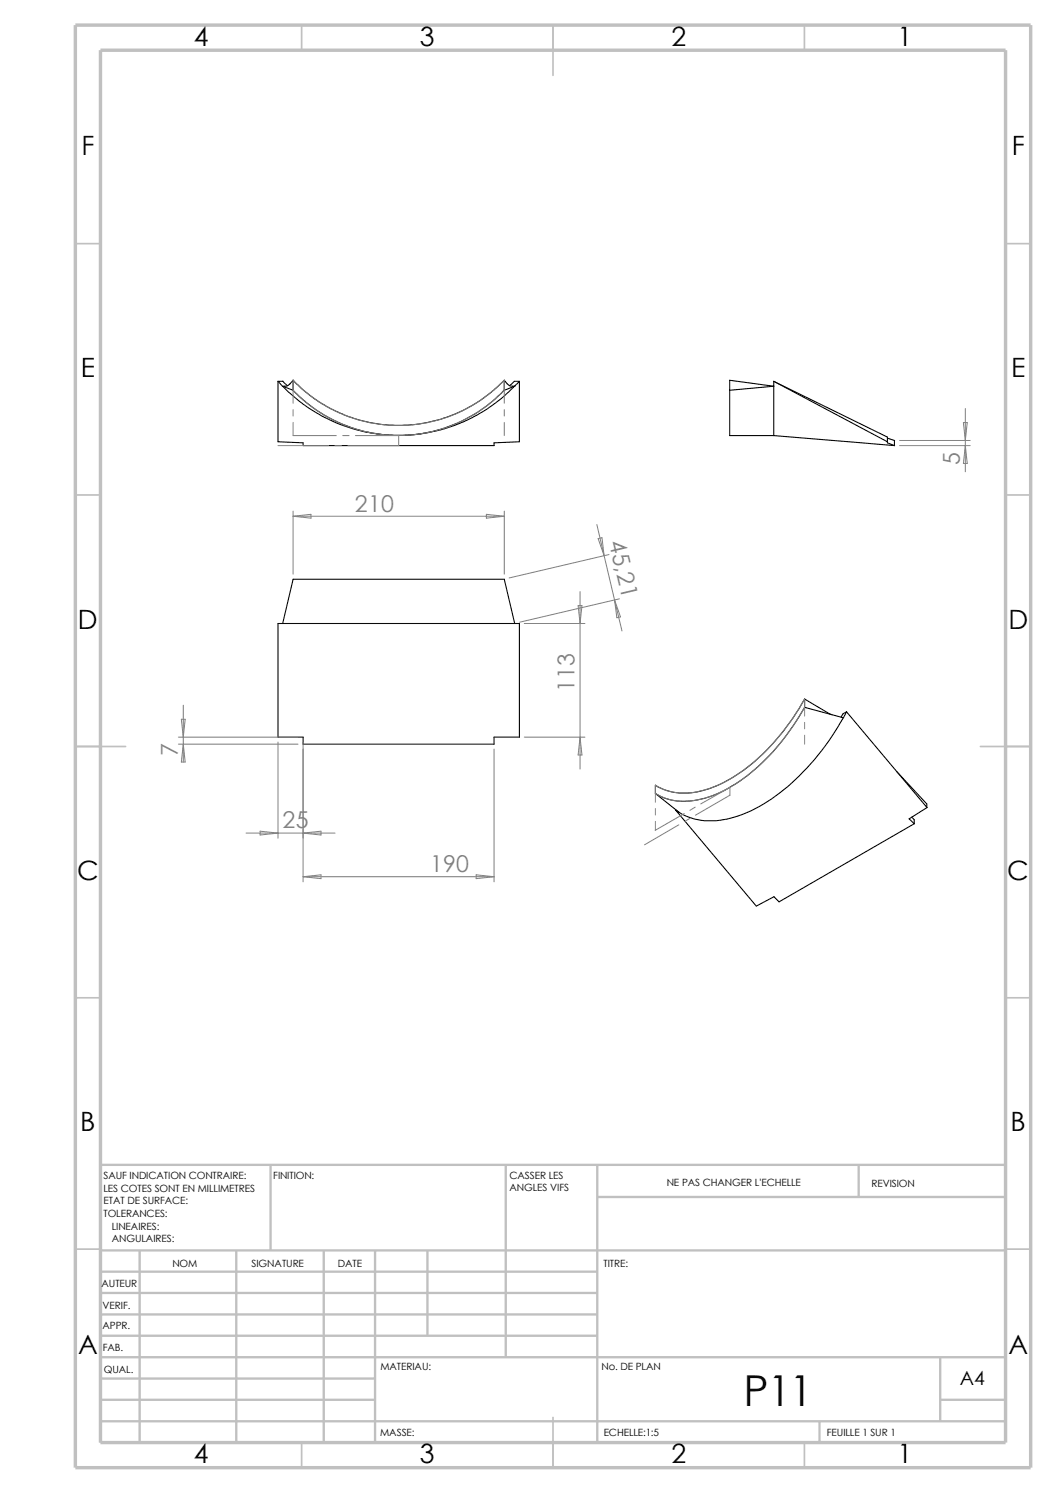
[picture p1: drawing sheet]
<svg xmlns="http://www.w3.org/2000/svg" width="210mm" height="297mm" viewBox="0 0 210 297" stroke-linecap="round" stroke-linejoin="round" font-family="sans-serif">
<g fill="none" stroke="#c0c0c0" stroke-width=".34">
<path d="M60 5v5M110 5v10M160 5v5M15 48.5h5M200 48.5h5M15 98.5h5M200 98.5h5M15 148.5h10M195 148.5h10M15 198.5h5M200 198.5h5M15 248.5h5"/>
<path d="M200 248.5h5M60 287v5M110 282v10M160 287v5"/>
</g>
<g fill="none" stroke="#c0c0c0" stroke-width=".47">
<path d="M53.8 231.7v17.1M100.6 231.7v38.3M118.8 231.7v55.3M118.8 238.1h81.2M170.8 231.7v6.4M200 231.7h-180v55.3M20 248.8h180M20 253h98.8M20 257.2h98.8M27.8 248.8v38.2M47 248.8v38.2M64.4 248.8v38.2"/>
<path d="M74.6 248.8v38.2M85 248.8v16.9M20 270h180M20 274.2h54.6M20 278.5h54.6M20 265.7h98.8M20 261.5h98.8M187 278.5h13M187 270v12.7M20 282.7h180M163 282.7v4.3"/>
</g>
<path d="M15 5h190v287h-190zM20 10h180v277h-180z" fill="none" stroke="#c0c0c0" stroke-width=".68" stroke-linecap="butt"/>
<g fill="none" stroke="#000" stroke-width=".21">
<path d="M55.3 75.9l.9 .9M55.3 75.9v12l5 .2v.5h38v-.5l5-.2v-12M55.3 75.9h1M56.2 76.8a1.9 1.9 0 0 0 2.1-1.2v2M56.2 76.8l2.1 .8M56.3 75.8l.8 1M58.3 75.6l.2 .3a29 29 0 0 0 41.8-.3M100.2 77.6a28.9 28.9 0 0 1-41.9 0M100.3 75.6a1.96 1.96 0 0 0 2.1 1.2M100.3 75.6v2l2.1-.8M102.3 76.8a32 32 0 0 1-46.1 0M103.3 75.9h-1l-.9 .9"/>
<path d="M103.3 75.9l-.9 .9M145.1 77.6v9.1h8.8M153.9 75.9l22.6 11.1v.9M153.9 75.9l22.6 12M153.9 76.8l-8.8 .8M153.9 76.8l-8.8-1.2v2M153.9 76.8v9.9M153.9 75.9v.9M153.9 86.7l24 1.9M176.5 87.9v.2l1.4 .5M176.5 87.2l1.4 .4M177.9 88.6h.1"/>
<path d="M177.9 87.6h.1M177.9 87.6v1M56.2 124l2.1-8.8h42l2.1 8.8M56.2 124h46.2M56.2 124h-.9v22.6h5v1.4h38v-1.4h5v-22.6h-.9M160 139.1a41.8 41.8 0 0 1-15.2 16.1 15.8 15.8 0 0 1-11.6 2.2l-1.2-.3-1.7-.9v1.7M160 139.1l4.8 2.8 .7 .3M160 139.1v1.6M130.3 157.9l4.8 3.7M160 140.7l7.7 2.1M160 140.7a41.5 41.5 0 0 1-16 16.6 15.4 15.4 0 0 1-11.4 1.6l-2.3-1M167.7 142.8a46.6 46.6 0 0 1-16.7 17.6 18 18 0 0 1-12.9 2.5l-1.9-.6-1.1-.7"/>
<path d="M168.4 141.6l-.7 1.2M168.4 141.6l-.7 .4-.4 .7M168.4 141.6l16 19.1M178.4 153.5l5.9 6.4 .1 .8M134.4 161.2l16 19.1 3.5-1.9 1 1 26.9-15.5M134.4 161.2l.7 .4M134.5 161.2h-.1M181.3 162.6l.5 .5v.8M184.4 160.7l-3.6 2.2 1 1"/>
</g>
<g fill="none" stroke="#808080" stroke-width=".2">
<path d="M58.3 77.6a29 29 0 0 0 42 0M55.3 88.6h10.1M58.3 80.2v-4.6a29 29 0 0 0 42 0v4.6M58.3 84v2.7h8.6M58.3 81.5v1.3M66.6 88.6h1.3M68.2 86.7h1.2M70.7 86.7h8.6v1.9h-10.1M100.3 81.5v1.3M100.3 84v2.7M178.9 88.6h14.1M178.9 87.6h14.1"/>
<path d="M191.6 84.1h.8l-.4 3.5zM192 81.3v12.6M192 88.6l.4 3.6h-.8zM58.3 101.7v12.5M58.3 102.7l3.5-.4v.8zM58.3 102.7h42M96.7 102.3l3.6 .4-3.6 .4zM100.3 101.7v12.5M115.4 117.7v35.3M118.7 104.4l3.5 14.9M119 107.1l.7-.1 .4 3.5zM121.1 110.3l-19.8 4.7"/>
<path d="M122.2 119.3l1.2 3.4-.7 .2zM122.2 119.3l1.5 6.2M123.2 119.1l-19.9 4.7M104.3 124h12M115 120.5h.7l-.3 3.5zM35.5 148h23.8M35.5 146.6h23.8M36.1 143.1h.7l-.4 3.5zM36.4 148l.4 3.6h-.7zM36.4 140.3v11.3M55.3 147.6v19.2M60.3 147.6v27.8"/>
<path d="M98.3 149v26.4M104.3 146.6h12M115.4 146.6l.3 3.6h-.7zM145.2 158.2v-1.6l-5.8 3.3M145.2 158.2l-6.9 4M160 142.5v-3.4a42.4 42.4 0 0 1-15.6 16.3 17.4 17.4 0 0 1-10.4 2.2l-2.6-.8-1.1-.6v3.4M160 143.7v1.3M160 146.3v1.7M160 140.7a41.9 41.9 0 0 1-15.6 16.4 15.6 15.6 0 0 1-11.7 1.8l-2.4-1M48.9 165.7h17.7M51.7 165.4l3.6 .3-3.6 .4zM60.3 165.7l3.5-.3v.7z"/>
<path d="M60.3 174.4l3.5-.4v.8zM60.3 174.4h38M94.7 174l3.6 .4-3.6 .4zM130.3 160.9v1.2M130.3 163.4v1.8M135 164.1l-6.8 4M136.1 161.8l-5.8 3.4M137.2 162.8l-1.1 .6M138.3 160.6l-1.1 .6"/>
</g>
<text font-size="8.5" x="147.9" y="279.7">P11</text>
<g font-size="5.3">
<text x="38.5" y="9.1">4</text>
<text x="83.5" y="9.1">3</text>
<text x="133.5" y="9.1">2</text>
<text x="178.5" y="9.1">1</text>
<text x="16.2" y="30.8">F</text>
<text x="201.2" y="30.8">F</text>
<text x="16" y="75.1">E</text>
<text x="201.1" y="75.1">E</text>
<text x="15.5" y="125.1">D</text>
<text x="200.6" y="125.1">D</text>
<text x="15.3" y="175.1">C</text>
<text x="200.3" y="175.1">C</text>
<text x="16" y="225.1">B</text>
<text x="201" y="225.1">B</text>
<text x="15.5" y="269.3">A</text>
<text x="200.5" y="269.3">A</text>
<text x="38.5" y="291.1">4</text>
<text x="83.5" y="291.1">3</text>
<text x="133.5" y="291.1">2</text>
<text x="178.5" y="291.1">1</text>
</g>
<g font-size="4.6" fill="#808080">
<text x="190.9" y="92.6" transform="rotate(-90 190.9 92.6)">5</text>
<text x="70.6" y="101.8">210</text>
<text x="121.1" y="107.9" transform="rotate(77 121.1 107.9)">45,21</text>
<text x="114.3" y="137.7" transform="rotate(-90 114.3 137.7)">113</text>
<text x="35.3" y="150.3" transform="rotate(-90 35.3 150.3)">7</text>
<text x="56.2" y="164.8">25</text>
<text x="85.5" y="173.5">190</text>
</g>
<text font-size="3.9" x="190.9" y="275.5">A4</text>
<g font-size="2">
<text x="20.6" y="234.6">SAUF INDICATION CONTRAIRE:</text>
<text x="20.6" y="237.1">LES COTES SONT EN MILLIMETRES</text>
<text x="20.6" y="239.6">ETAT DE SURFACE:</text>
<text x="54.4" y="234.6">FINITION:</text>
<text x="101.3" y="237">ANGLES VIFS</text>
<text x="101.3" y="234.5">CASSER LES</text>
<text x="132.6" y="236">NE PAS CHANGER L'ECHELLE</text>
<text x="173.3" y="236.2">REVISION</text>
<text x="20.6" y="242.1">TOLERANCES:</text>
<text x="22.2" y="244.6">LINEAIRES:</text>
<text x="22.2" y="247.1">ANGULAIRES:</text>
<text x="50" y="252">SIGNATURE</text>
<text x="67.2" y="252">DATE</text>
<text x="120" y="252">TITRE:</text>
<text x="20.2" y="256.1">AUTEUR</text>
<text x="34.3" y="252.1">NOM</text>
<text x="20.4" y="260.4">VERIF.</text>
<text x="20.4" y="264.5">APPR.</text>
<text x="20.4" y="268.8">FAB.</text>
<text x="20.7" y="273.2">QUAL.</text>
<text x="75.6" y="272.5">MATERIAU:</text>
<text x="119.6" y="272.5">No. DE PLAN</text>
<text x="75.6" y="285.6">MASSE:</text>
<text x="120.1" y="285.6">ECHELLE:1:5</text>
<text x="164.5" y="285.6">FEUILLE 1 SUR 1</text>
</g>
</svg>
